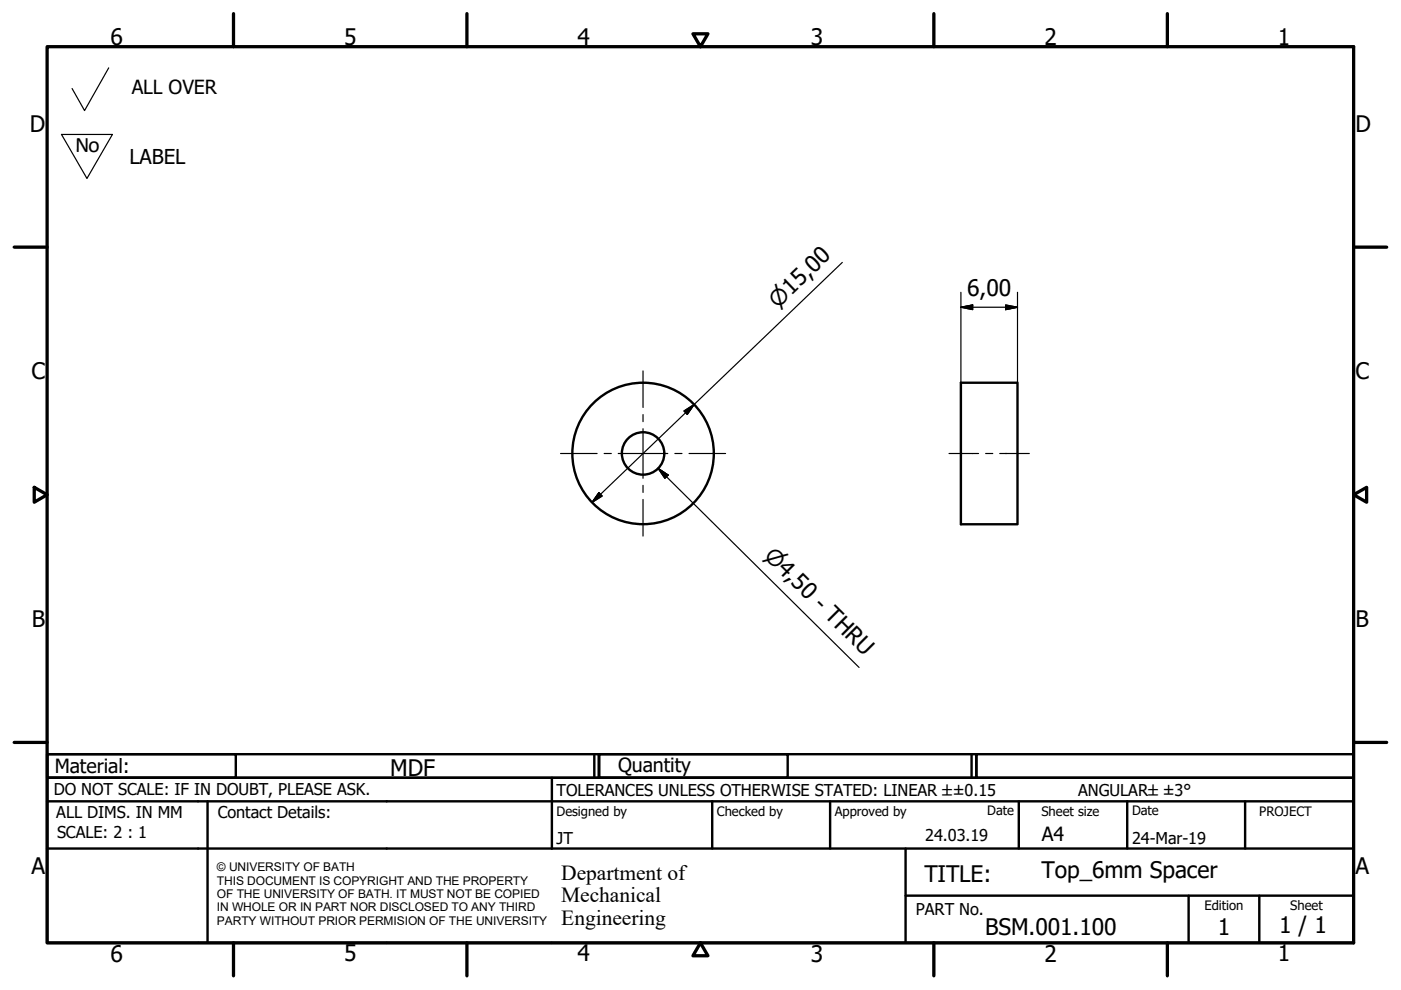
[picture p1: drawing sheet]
<svg xmlns="http://www.w3.org/2000/svg" width="297mm" height="210mm" viewBox="0 0 297 210" stroke-linecap="round" stroke-linejoin="round" font-family="sans-serif">
<!-- layer: Visible (ISO) -->
<g fill="none" stroke="#000" stroke-width=".51">
<path d="M203.7 81.1h12v30.1h-12z"/>
<circle cx="136.3" cy="96.1" r="15"/>
<circle cx="136.3" cy="96.1" r="4.5"/>
</g>
<!-- layer: Border (ISO) -->
<g fill="none" stroke="#000" stroke-width=".7">
<path d="M10 9.9h277v190h-277zM49.5 2.9v7M99 2.9v7M146.9 7.2h3.2l-1.6 2.7zM198 2.9v7M247.5 2.9v7M3 52.4h7M287 52.4h7M7.3 103.3l2.7 1.6-2.7 1.6zM287 104.9l2.8-1.6v3.2zM3 157.4h7M287 157.4h7"/>
<path d="M49.5 199.9v7M99 199.9v7M148.5 199.9l1.6 2.7h-3.2zM198 199.9v7M247.5 199.9v7"/>
</g>
<!-- layer: Title (ISO) -->
<g fill="none" stroke="#000" stroke-width=".51">
<path d="M10 159.9h40v5h-40zM10 159.9h117v5h-117zM126 159.9v5M127 159.9h40v5h-40zM127 159.9h80v5h-80zM206 159.9v5M207 159.9h80v5h-80zM10 169.9v-5h277v5M10 169.9h277v30h-277zM10 179.9h277M44 169.9v30M117 164.9v15"/>
<path d="M151 169.9v10M176 169.9v10M192 179.9v20M216 169.9v10M239 169.9v10M264 169.9v10M192 189.9h95M252 189.9v10M267 189.9v10"/>
</g>
<!-- layer: Sketch Geometry (ISO) -->
<path d="M23.1 14.4l-5.2 9-2.6-4.6M13 28.5h10.8l-5.4 9.3z" fill="none" stroke="#000" stroke-width=".25"/>
<!-- layer: Dimension (ISO) -->
<path d="M178.6 55.6l-53.1 50.9M203.7 65.1l2.5-.4v1zM203.7 65.1h12M203.7 62v19.1M213.2 64.7l2.5 .4-2.5 .6zM215.7 62v19.1M145 87.1l2.2-1.3-1.5 2.1zM127 104.5l.7 .7-2.2 1.3z" fill="none" stroke="#000" stroke-width=".25"/>
<path d="M203.7 65.1l2.5-.4zM203.7 65.1l2.5-.4v1zM213.2 65.7l2.5-.6zM213.2 64.7l2.5 .4-2.5 .6zM147.2 85.8l-1.5 2.1zM145 87.1l2.2-1.3-1.5 2.1zM127 104.5l-1.5 2zM127 104.5l.7 .7-2.2 1.3z" fill="#000" stroke="#000" stroke-width=".25"/>
<!-- layer: Symbol (ISO) -->
<path d="M139.5 99.3l2.2 1.4-.7 .7zM139.5 99.3l42.6 42.2" fill="none" stroke="#000" stroke-width=".25"/>
<path d="M139.5 99.3l2.2 1.4zM139.5 99.3l2.2 1.4-.7 .7z" fill="#000" stroke="#000" stroke-width=".25"/>
<!-- layer: Center Mark (ISO) -->
<path d="M136.3 78.6v7.8M118.9 96.2h7.7M128.1 96.2h1.5M131.1 96.2h10.5M136.3 87.9v1.5M136.3 90.9v10.5M143.1 96.2h1.5M146.1 96.2h7.7M136.3 102.9v1.5M136.3 105.9v7.8" fill="none" stroke="#000" stroke-width=".25"/>
<!-- layer: Centerline (ISO) -->
<path d="M201.2 96.2h6.3M209 96.2h1.5M212 96.2h6.2" fill="none" stroke="#000" stroke-width=".25"/>
<g font-size="4.8">
<text x="23.4" y="9.5">6</text>
<text x="72.9" y="9.5">5</text>
<text x="122.4" y="9.5">4</text>
<text x="171.9" y="9.5">3</text>
<text x="221.4" y="9.5">2</text>
<text x="270.9" y="9.5">1</text>
<text x="6.3" y="27.9">D</text>
<text x="287.4" y="27.9">D</text>
<text x="205.1" y="62.8">6,00</text>
<text x="6.7" y="80.4">C</text>
<text x="287.4" y="80.4">C</text>
<text x="6.8" y="132.9">B</text>
<text x="287.4" y="132.9">B</text>
<text x="82.7" y="164.5">MDF</text>
<text x="6.7" y="185.4">A</text>
<text x="287.4" y="185.4">A</text>
<text x="196" y="187">TITLE:</text>
<text x="220.9" y="186.2">Top_6mm Spacer</text>
<text x="271.2" y="197.9">1 / 1</text>
<text x="23.4" y="203.9">6</text>
<text x="72.9" y="203.8">5</text>
<text x="122.4" y="203.8">4</text>
<text x="171.9" y="203.9">3</text>
<text x="208.9" y="198.2">BSM.001.100</text>
<text x="221.4" y="203.9">2</text>
<text x="258.2" y="198.2">1</text>
<text x="270.9" y="203.8">1</text>
</g>
<text font-size="4.7" x="15.9" y="32.3">No</text>
<g font-size="4.6">
<text x="164.9" y="65.4" transform="rotate(-44 164.9 65.4)">⌀15,00</text>
<text x="161.8" y="118" transform="rotate(45 161.8 118)">⌀4,50 - THRU</text>
<text x="119" y="186.5">Department of</text>
<text x="119" y="191.3">Mechanical</text>
<text x="119" y="196">Engineering</text>
</g>
<text font-size="4.3" x="27.4" y="34.7">LABEL</text>
<g font-size="4.1">
<text x="27.9" y="19.8">ALL OVER</text>
<text x="11.6" y="163.9">Material:</text>
<text x="131" y="163.7">Quantity</text>
<text x="220.9" y="178.4">A4</text>
</g>
<g font-size="3.5">
<text x="11.4" y="168.5">DO NOT SCALE: IF IN DOUBT, PLEASE ASK.</text>
<text x="11.9" y="173.5">ALL DIMS. IN MM</text>
<text x="46.2" y="173.5">Contact Details:</text>
<text x="118" y="168.8">TOLERANCES UNLESS OTHERWISE STATED: LINEAR ±±0.15</text>
<text x="228.6" y="168.8">ANGULAR±±3°</text>
<text x="12.1" y="177.6">SCALE: 2 : 1</text>
<text x="118" y="178.9">JT</text>
<text x="196.2" y="178.3">24.03.19</text>
<text x="240" y="178.9">24-Mar-19</text>
<text x="194.2" y="194.1">PART No.</text>
</g>
<g font-size="2.8">
<text x="118" y="173">Designed by</text>
<text x="152" y="173">Checked by</text>
<text x="177" y="173">Approved by</text>
<text x="209.3" y="172.9">Date</text>
<text x="220.8" y="173">Sheet size</text>
<text x="240" y="172.9">Date</text>
<text x="267" y="172.9">PROJECT</text>
<text x="255.4" y="193">Edition</text>
<text x="273.6" y="193">Sheet</text>
</g>
<g font-size="2.5">
<text x="46" y="184.7">© UNIVERSITY OF BATH</text>
<text x="46" y="187.6">THIS DOCUMENT IS COPYRIGHT AND THE PROPERTY</text>
<text x="46" y="190.4">OF THE UNIVERSITY OF BATH. IT MUST NOT BE COPIED</text>
<text x="46" y="193.2">IN WHOLE OR IN PART NOR DISCLOSED TO ANY THIRD</text>
<text x="46" y="196.1">PARTY WITHOUT PRIOR PERMISION OF THE UNIVERSITY</text>
</g>
</svg>
